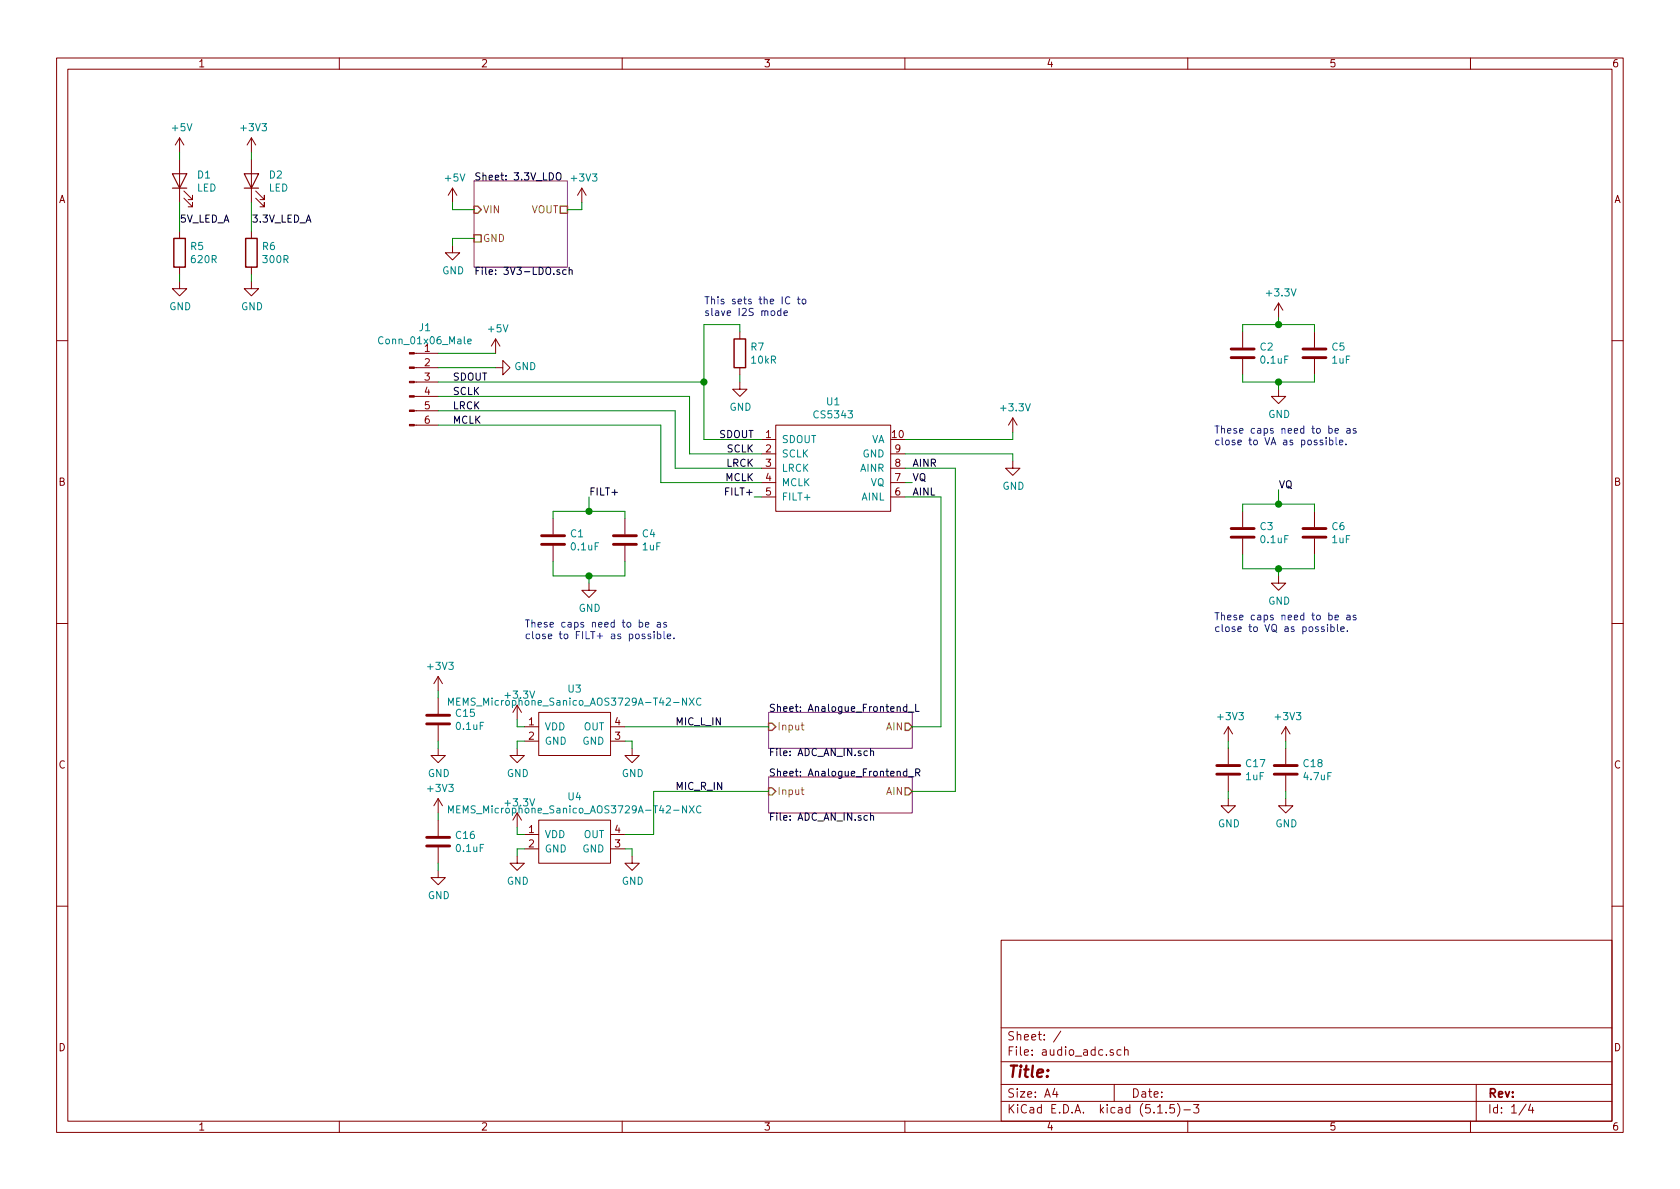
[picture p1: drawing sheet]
EESchema Schematic File Version 4
EELAYER 30 0
EELAYER END
$Descr A4 11693 8268
encoding utf-8
Sheet 1 4
Title ""
Date ""
Rev ""
Comp ""
Comment1 ""
Comment2 ""
Comment3 ""
Comment4 ""
$EndDescr
$Comp
L adc:CS5343 U1
U 1 1
P 5800 3250
F 0 "U1" H 5800 3715 50  0000 C CNN
F 1 "CS5343" H 5800 3624 50  0000 C CNN
F 2 "Package_SO:TSSOP-10_3x3mm_P0.5mm" H 5800 3250 50  0001 C CNN
F 3 "https://datasheet.lcsc.com/szlcsc/1811081623_Cirrus-Logic-CS5343-CZZR_C323607.pdf" H 5800 3250 50  0001 C CNN
F 4 "CS5343-CZZR" H 5800 3250 50  0001 C CNN "Mfr Part #"
F 5 "LCSC" H 5800 3250 50  0001 C CNN "Supplier"
F 6 "C323607" H 5800 3250 50  0001 C CNN "Supplier Part #"
	1    5800 3250
	1    0    0    -1  
$EndComp
$Comp
L Device:C C3
U 1 1
P 8650 3700
F 0 "C3" H 8765 3746 50  0000 L CNN
F 1 "0.1uF" H 8765 3655 50  0000 L CNN
F 2 "Capacitor_SMD:C_0603_1608Metric" H 8688 3550 50  0001 C CNN
F 3 "~" H 8650 3700 50  0001 C CNN
	1    8650 3700
	1    0    0    -1  
$EndComp
$Comp
L Device:C C6
U 1 1
P 9150 3700
F 0 "C6" H 9265 3746 50  0000 L CNN
F 1 "1uF" H 9265 3655 50  0000 L CNN
F 2 "Capacitor_SMD:C_0603_1608Metric" H 9188 3550 50  0001 C CNN
F 3 "~" H 9150 3700 50  0001 C CNN
	1    9150 3700
	1    0    0    -1  
$EndComp
Wire Wire Line
	8650 3500 8650 3550
$Comp
L power:GND #PWR020
U 1 1
P 8900 4000
F 0 "#PWR020" H 8900 3750 50  0001 C CNN
F 1 "GND" H 8905 3827 50  0000 C CNN
F 2 "" H 8900 4000 50  0001 C CNN
F 3 "" H 8900 4000 50  0001 C CNN
	1    8900 4000
	1    0    0    -1  
$EndComp
Wire Wire Line
	9150 3550 9150 3500
Wire Wire Line
	8650 3500 8900 3500
Wire Wire Line
	8650 3850 8650 3950
Wire Wire Line
	8650 3950 8900 3950
Wire Wire Line
	9150 3950 9150 3850
Wire Wire Line
	8900 3950 8900 4000
Connection ~ 8900 3950
Wire Wire Line
	8900 3950 9150 3950
$Comp
L power:+3.3V #PWR018
U 1 1
P 8900 2200
F 0 "#PWR018" H 8900 2050 50  0001 C CNN
F 1 "+3.3V" H 8915 2373 50  0000 C CNN
F 2 "" H 8900 2200 50  0001 C CNN
F 3 "" H 8900 2200 50  0001 C CNN
	1    8900 2200
	1    0    0    -1  
$EndComp
$Comp
L Device:C C5
U 1 1
P 9150 2450
F 0 "C5" H 9265 2496 50  0000 L CNN
F 1 "1uF" H 9265 2405 50  0000 L CNN
F 2 "Capacitor_SMD:C_0603_1608Metric" H 9188 2300 50  0001 C CNN
F 3 "~" H 9150 2450 50  0001 C CNN
	1    9150 2450
	1    0    0    -1  
$EndComp
$Comp
L Device:C C2
U 1 1
P 8650 2450
F 0 "C2" H 8765 2496 50  0000 L CNN
F 1 "0.1uF" H 8765 2405 50  0000 L CNN
F 2 "Capacitor_SMD:C_0603_1608Metric" H 8688 2300 50  0001 C CNN
F 3 "~" H 8650 2450 50  0001 C CNN
	1    8650 2450
	1    0    0    -1  
$EndComp
$Comp
L power:GND #PWR019
U 1 1
P 8900 2700
F 0 "#PWR019" H 8900 2450 50  0001 C CNN
F 1 "GND" H 8905 2527 50  0000 C CNN
F 2 "" H 8900 2700 50  0001 C CNN
F 3 "" H 8900 2700 50  0001 C CNN
	1    8900 2700
	1    0    0    -1  
$EndComp
Wire Wire Line
	8650 2600 8650 2650
Wire Wire Line
	8650 2650 8900 2650
Wire Wire Line
	9150 2650 9150 2600
Wire Wire Line
	8900 2650 8900 2700
Connection ~ 8900 2650
Wire Wire Line
	8900 2650 9150 2650
Wire Wire Line
	9150 2300 9150 2250
Wire Wire Line
	8650 2300 8650 2250
Wire Wire Line
	8650 2250 8900 2250
Wire Wire Line
	8900 2250 8900 2200
Connection ~ 8900 2250
Wire Wire Line
	8900 2250 9150 2250
$Comp
L power:+3.3V #PWR016
U 1 1
P 7050 3000
F 0 "#PWR016" H 7050 2850 50  0001 C CNN
F 1 "+3.3V" H 7065 3173 50  0000 C CNN
F 2 "" H 7050 3000 50  0001 C CNN
F 3 "" H 7050 3000 50  0001 C CNN
	1    7050 3000
	1    0    0    -1  
$EndComp
$Comp
L power:GND #PWR017
U 1 1
P 7050 3200
F 0 "#PWR017" H 7050 2950 50  0001 C CNN
F 1 "GND" H 7055 3027 50  0000 C CNN
F 2 "" H 7050 3200 50  0001 C CNN
F 3 "" H 7050 3200 50  0001 C CNN
	1    7050 3200
	1    0    0    -1  
$EndComp
Text Notes 8450 3100 0    50   ~ 0
These caps need to be as\nclose to VA as possible.
Wire Wire Line
	7050 3050 7050 3000
Wire Wire Line
	6300 3050 7050 3050
Wire Wire Line
	7050 3150 7050 3200
Wire Wire Line
	6300 3150 7050 3150
Text Label 6350 3350 0    50   ~ 0
VQ
Text Label 8900 3400 0    50   ~ 0
VQ
Wire Wire Line
	8900 3400 8900 3500
Connection ~ 8900 3500
Wire Wire Line
	8900 3500 9150 3500
Text Notes 8450 4400 0    50   ~ 0
These caps need to be as\nclose to VQ as possible.
$Comp
L Device:C C1
U 1 1
P 3850 3750
F 0 "C1" H 3965 3796 50  0000 L CNN
F 1 "0.1uF" H 3965 3705 50  0000 L CNN
F 2 "Capacitor_SMD:C_0603_1608Metric" H 3888 3600 50  0001 C CNN
F 3 "~" H 3850 3750 50  0001 C CNN
	1    3850 3750
	1    0    0    -1  
$EndComp
$Comp
L Device:C C4
U 1 1
P 4350 3750
F 0 "C4" H 4465 3796 50  0000 L CNN
F 1 "1uF" H 4465 3705 50  0000 L CNN
F 2 "Capacitor_SMD:C_0603_1608Metric" H 4388 3600 50  0001 C CNN
F 3 "~" H 4350 3750 50  0001 C CNN
	1    4350 3750
	1    0    0    -1  
$EndComp
Wire Wire Line
	3850 3550 3850 3600
$Comp
L power:GND #PWR010
U 1 1
P 4100 4050
F 0 "#PWR010" H 4100 3800 50  0001 C CNN
F 1 "GND" H 4105 3877 50  0000 C CNN
F 2 "" H 4100 4050 50  0001 C CNN
F 3 "" H 4100 4050 50  0001 C CNN
	1    4100 4050
	1    0    0    -1  
$EndComp
Wire Wire Line
	4350 3600 4350 3550
Wire Wire Line
	3850 3550 4100 3550
Wire Wire Line
	3850 3900 3850 4000
Wire Wire Line
	3850 4000 4100 4000
Wire Wire Line
	4350 4000 4350 3900
Wire Wire Line
	4100 4000 4100 4050
Connection ~ 4100 4000
Wire Wire Line
	4100 4000 4350 4000
Text Label 4100 3450 0    50   ~ 0
FILT+
Wire Wire Line
	4100 3450 4100 3550
Connection ~ 4100 3550
Wire Wire Line
	4100 3550 4350 3550
Text Label 5250 3450 2    50   ~ 0
FILT+
Wire Wire Line
	5250 3450 5300 3450
Wire Wire Line
	6300 3350 6350 3350
Text Notes 3650 4450 0    50   ~ 0
These caps need to be as\nclose to FILT+ as possible.
Text Label 5250 3050 2    50   ~ 0
SDOUT
Text Label 5250 3150 2    50   ~ 0
SCLK
Text Label 5250 3250 2    50   ~ 0
LRCK
Text Label 5250 3350 2    50   ~ 0
MCLK
Text Label 3150 2650 0    50   ~ 0
SDOUT
Text Label 3150 2750 0    50   ~ 0
SCLK
Text Label 3150 2850 0    50   ~ 0
LRCK
Text Label 3150 2950 0    50   ~ 0
MCLK
$Comp
L power:+5V #PWR07
U 1 1
P 3450 2450
F 0 "#PWR07" H 3450 2300 50  0001 C CNN
F 1 "+5V" H 3465 2623 50  0000 C CNN
F 2 "" H 3450 2450 50  0001 C CNN
F 3 "" H 3450 2450 50  0001 C CNN
	1    3450 2450
	1    0    0    -1  
$EndComp
$Comp
L power:GND #PWR08
U 1 1
P 3450 2550
F 0 "#PWR08" H 3450 2300 50  0001 C CNN
F 1 "GND" V 3455 2422 50  0000 R CNN
F 2 "" H 3450 2550 50  0001 C CNN
F 3 "" H 3450 2550 50  0001 C CNN
	1    3450 2550
	0    -1   -1   0   
$EndComp
Wire Wire Line
	4900 3050 4900 2650
Wire Wire Line
	4900 3050 5300 3050
Wire Wire Line
	4800 3150 4800 2750
Wire Wire Line
	4700 2850 4700 3250
Wire Wire Line
	4700 3250 5300 3250
Wire Wire Line
	4800 3150 5300 3150
Wire Wire Line
	4600 3350 4600 2950
Wire Wire Line
	4600 3350 5300 3350
Connection ~ 4900 2650
$Comp
L Device:R R7
U 1 1
P 5150 2450
F 0 "R7" H 5220 2496 50  0000 L CNN
F 1 "10kR" H 5220 2405 50  0000 L CNN
F 2 "Resistor_SMD:R_0603_1608Metric" V 5080 2450 50  0001 C CNN
F 3 "~" H 5150 2450 50  0001 C CNN
	1    5150 2450
	1    0    0    -1  
$EndComp
$Comp
L power:GND #PWR015
U 1 1
P 5150 2650
F 0 "#PWR015" H 5150 2400 50  0001 C CNN
F 1 "GND" H 5155 2477 50  0000 C CNN
F 2 "" H 5150 2650 50  0001 C CNN
F 3 "" H 5150 2650 50  0001 C CNN
	1    5150 2650
	1    0    0    -1  
$EndComp
Wire Wire Line
	4900 2250 5150 2250
Wire Wire Line
	5150 2250 5150 2300
Wire Wire Line
	4900 2250 4900 2650
Wire Wire Line
	5150 2600 5150 2650
Text Notes 4900 2200 0    50   ~ 0
This sets the IC to\nslave I2S mode
$Comp
L Connector:Conn_01x06_Male J1
U 1 1
P 2850 2650
F 0 "J1" H 2958 3031 50  0000 C CNN
F 1 "Conn_01x06_Male" H 2958 2940 50  0000 C CNN
F 2 "Connector_PinHeader_2.54mm:PinHeader_1x06_P2.54mm_Vertical" H 2850 2650 50  0001 C CNN
F 3 "~" H 2850 2650 50  0001 C CNN
	1    2850 2650
	1    0    0    -1  
$EndComp
Wire Wire Line
	3050 2650 4900 2650
Wire Wire Line
	3050 2750 4800 2750
Wire Wire Line
	3050 2850 4700 2850
Wire Wire Line
	3050 2950 4600 2950
Wire Wire Line
	3450 2450 3050 2450
Wire Wire Line
	3450 2550 3050 2550
Text Label 6350 3250 0    50   ~ 0
AINR
Text Label 6350 3450 0    50   ~ 0
AINL
$Sheet
S 5350 5400 1000 250 
U 5EFD3570
F0 "Analogue_Frontend_R" 50
F1 "ADC_AN_IN.sch" 50
F2 "Input" I L 5350 5500 50 
F3 "AIN" O R 6350 5500 50 
$EndSheet
$Sheet
S 5350 4950 1000 250 
U 5EFE2DBB
F0 "Analogue_Frontend_L" 50
F1 "ADC_AN_IN.sch" 50
F2 "Input" I L 5350 5050 50 
F3 "AIN" O R 6350 5050 50 
$EndSheet
Wire Wire Line
	6300 3450 6550 3450
Wire Wire Line
	6300 3250 6650 3250
Wire Wire Line
	6350 5050 6550 5050
Wire Wire Line
	6550 3450 6550 5050
Wire Wire Line
	6350 5500 6650 5500
Wire Wire Line
	6650 3250 6650 5500
$Sheet
S 3300 1250 650  600 
U 5EFF9A4F
F0 "3.3V_LDO" 50
F1 "3V3-LDO.sch" 50
F2 "VIN" I L 3300 1450 50 
F3 "VOUT" U R 3950 1450 50 
F4 "GND" U L 3300 1650 50 
$EndSheet
$Comp
L power:GND #PWR06
U 1 1
P 3150 1700
F 0 "#PWR06" H 3150 1450 50  0001 C CNN
F 1 "GND" H 3155 1527 50  0000 C CNN
F 2 "" H 3150 1700 50  0001 C CNN
F 3 "" H 3150 1700 50  0001 C CNN
	1    3150 1700
	1    0    0    -1  
$EndComp
Wire Wire Line
	3150 1700 3150 1650
$Comp
L power:+5V #PWR05
U 1 1
P 3150 1400
F 0 "#PWR05" H 3150 1250 50  0001 C CNN
F 1 "+5V" H 3165 1573 50  0000 C CNN
F 2 "" H 3150 1400 50  0001 C CNN
F 3 "" H 3150 1400 50  0001 C CNN
	1    3150 1400
	1    0    0    -1  
$EndComp
Wire Wire Line
	3150 1400 3150 1450
$Comp
L power:+3V3 #PWR09
U 1 1
P 4050 1400
F 0 "#PWR09" H 4050 1250 50  0001 C CNN
F 1 "+3V3" H 4065 1573 50  0000 C CNN
F 2 "" H 4050 1400 50  0001 C CNN
F 3 "" H 4050 1400 50  0001 C CNN
	1    4050 1400
	1    0    0    -1  
$EndComp
Wire Wire Line
	4050 1400 4050 1450
Wire Wire Line
	4050 1450 3950 1450
Wire Wire Line
	3150 1650 3300 1650
Wire Wire Line
	3150 1450 3300 1450
Text Label 4700 5050 0    50   ~ 0
MIC_L_IN
Text Label 4700 5500 0    50   ~ 0
MIC_R_IN
$Comp
L Device:LED D1
U 1 1
P 1250 1250
F 0 "D1" V 1289 1132 50  0000 R CNN
F 1 "LED" V 1198 1132 50  0000 R CNN
F 2 "LED_SMD:LED_0603_1608Metric" H 1250 1250 50  0001 C CNN
F 3 "~" H 1250 1250 50  0001 C CNN
	1    1250 1250
	0    -1   -1   0   
$EndComp
$Comp
L Device:R R5
U 1 1
P 1250 1750
F 0 "R5" H 1320 1796 50  0000 L CNN
F 1 "620R" H 1320 1705 50  0000 L CNN
F 2 "Resistor_SMD:R_0603_1608Metric" V 1180 1750 50  0001 C CNN
F 3 "~" H 1250 1750 50  0001 C CNN
	1    1250 1750
	1    0    0    -1  
$EndComp
$Comp
L power:GND #PWR02
U 1 1
P 1250 1950
F 0 "#PWR02" H 1250 1700 50  0001 C CNN
F 1 "GND" H 1255 1777 50  0000 C CNN
F 2 "" H 1250 1950 50  0001 C CNN
F 3 "" H 1250 1950 50  0001 C CNN
	1    1250 1950
	1    0    0    -1  
$EndComp
Wire Wire Line
	1250 1950 1250 1900
$Comp
L power:+5V #PWR01
U 1 1
P 1250 1050
F 0 "#PWR01" H 1250 900 50  0001 C CNN
F 1 "+5V" H 1265 1223 50  0000 C CNN
F 2 "" H 1250 1050 50  0001 C CNN
F 3 "" H 1250 1050 50  0001 C CNN
	1    1250 1050
	1    0    0    -1  
$EndComp
Wire Wire Line
	1250 1050 1250 1100
Wire Wire Line
	1250 1600 1250 1400
Text Label 1250 1550 0    50   ~ 0
5V_LED_A
$Comp
L Device:LED D2
U 1 1
P 1750 1250
F 0 "D2" V 1789 1132 50  0000 R CNN
F 1 "LED" V 1698 1132 50  0000 R CNN
F 2 "LED_SMD:LED_0603_1608Metric" H 1750 1250 50  0001 C CNN
F 3 "~" H 1750 1250 50  0001 C CNN
	1    1750 1250
	0    -1   -1   0   
$EndComp
$Comp
L Device:R R6
U 1 1
P 1750 1750
F 0 "R6" H 1820 1796 50  0000 L CNN
F 1 "300R" H 1820 1705 50  0000 L CNN
F 2 "Resistor_SMD:R_0603_1608Metric" V 1680 1750 50  0001 C CNN
F 3 "~" H 1750 1750 50  0001 C CNN
	1    1750 1750
	1    0    0    -1  
$EndComp
$Comp
L power:GND #PWR04
U 1 1
P 1750 1950
F 0 "#PWR04" H 1750 1700 50  0001 C CNN
F 1 "GND" H 1755 1777 50  0000 C CNN
F 2 "" H 1750 1950 50  0001 C CNN
F 3 "" H 1750 1950 50  0001 C CNN
	1    1750 1950
	1    0    0    -1  
$EndComp
Wire Wire Line
	1750 1950 1750 1900
Wire Wire Line
	1750 1050 1750 1100
Wire Wire Line
	1750 1600 1750 1400
Text Label 1750 1550 0    50   ~ 0
3.3V_LED_A
$Comp
L power:+3V3 #PWR03
U 1 1
P 1750 1050
F 0 "#PWR03" H 1750 900 50  0001 C CNN
F 1 "+3V3" H 1765 1223 50  0000 C CNN
F 2 "" H 1750 1050 50  0001 C CNN
F 3 "" H 1750 1050 50  0001 C CNN
	1    1750 1050
	1    0    0    -1  
$EndComp
$Comp
L Chinesium:MEMS_Microphone_Sanico_AOS3729A-T42-NXC U3
U 1 1
P 4000 5100
F 0 "U3" H 4000 5415 50  0000 C CNN
F 1 "MEMS_Microphone_Sanico_AOS3729A-T42-NXC" H 4000 5324 50  0000 C CNN
F 2 "chinesium:MEMS_Microphone_Sanico_AOS3729A-T42-NXC" H 4000 5100 50  0001 C CNN
F 3 "" H 4000 5100 50  0001 C CNN
	1    4000 5100
	1    0    0    -1  
$EndComp
$Comp
L power:GND #PWR0101
U 1 1
P 4400 5200
F 0 "#PWR0101" H 4400 4950 50  0001 C CNN
F 1 "GND" H 4405 5027 50  0000 C CNN
F 2 "" H 4400 5200 50  0001 C CNN
F 3 "" H 4400 5200 50  0001 C CNN
	1    4400 5200
	1    0    0    -1  
$EndComp
Wire Wire Line
	4400 5200 4400 5150
Wire Wire Line
	4400 5150 4350 5150
$Comp
L power:GND #PWR0102
U 1 1
P 3600 5200
F 0 "#PWR0102" H 3600 4950 50  0001 C CNN
F 1 "GND" H 3605 5027 50  0000 C CNN
F 2 "" H 3600 5200 50  0001 C CNN
F 3 "" H 3600 5200 50  0001 C CNN
	1    3600 5200
	1    0    0    -1  
$EndComp
Wire Wire Line
	3600 5200 3600 5150
Wire Wire Line
	3600 5150 3650 5150
$Comp
L power:+3.3V #PWR0103
U 1 1
P 3600 5000
F 0 "#PWR0103" H 3600 4850 50  0001 C CNN
F 1 "+3.3V" H 3615 5173 50  0000 C CNN
F 2 "" H 3600 5000 50  0001 C CNN
F 3 "" H 3600 5000 50  0001 C CNN
	1    3600 5000
	1    0    0    -1  
$EndComp
Wire Wire Line
	3600 5000 3600 5050
Wire Wire Line
	3600 5050 3650 5050
Wire Wire Line
	4350 5050 5350 5050
$Comp
L Chinesium:MEMS_Microphone_Sanico_AOS3729A-T42-NXC U4
U 1 1
P 4000 5850
F 0 "U4" H 4000 6165 50  0000 C CNN
F 1 "MEMS_Microphone_Sanico_AOS3729A-T42-NXC" H 4000 6074 50  0000 C CNN
F 2 "chinesium:MEMS_Microphone_Sanico_AOS3729A-T42-NXC" H 4000 5850 50  0001 C CNN
F 3 "" H 4000 5850 50  0001 C CNN
	1    4000 5850
	1    0    0    -1  
$EndComp
$Comp
L power:GND #PWR0104
U 1 1
P 4400 5950
F 0 "#PWR0104" H 4400 5700 50  0001 C CNN
F 1 "GND" H 4405 5777 50  0000 C CNN
F 2 "" H 4400 5950 50  0001 C CNN
F 3 "" H 4400 5950 50  0001 C CNN
	1    4400 5950
	1    0    0    -1  
$EndComp
$Comp
L power:GND #PWR0105
U 1 1
P 3600 5950
F 0 "#PWR0105" H 3600 5700 50  0001 C CNN
F 1 "GND" H 3605 5777 50  0000 C CNN
F 2 "" H 3600 5950 50  0001 C CNN
F 3 "" H 3600 5950 50  0001 C CNN
	1    3600 5950
	1    0    0    -1  
$EndComp
$Comp
L power:+3.3V #PWR0106
U 1 1
P 3600 5750
F 0 "#PWR0106" H 3600 5600 50  0001 C CNN
F 1 "+3.3V" H 3615 5923 50  0000 C CNN
F 2 "" H 3600 5750 50  0001 C CNN
F 3 "" H 3600 5750 50  0001 C CNN
	1    3600 5750
	1    0    0    -1  
$EndComp
Wire Wire Line
	3600 5750 3600 5800
Wire Wire Line
	3600 5800 3650 5800
Wire Wire Line
	3650 5900 3600 5900
Wire Wire Line
	3600 5900 3600 5950
Wire Wire Line
	4350 5900 4400 5900
Wire Wire Line
	4400 5900 4400 5950
Wire Wire Line
	4350 5800 4550 5800
Wire Wire Line
	4550 5800 4550 5500
Wire Wire Line
	4550 5500 5350 5500
$Comp
L Device:C C16
U 1 1
P 3050 5850
F 0 "C16" H 3165 5896 50  0000 L CNN
F 1 "0.1uF" H 3165 5805 50  0000 L CNN
F 2 "Capacitor_SMD:C_0603_1608Metric" H 3088 5700 50  0001 C CNN
F 3 "~" H 3050 5850 50  0001 C CNN
	1    3050 5850
	1    0    0    -1  
$EndComp
$Comp
L power:+3V3 #PWR0107
U 1 1
P 3050 5650
F 0 "#PWR0107" H 3050 5500 50  0001 C CNN
F 1 "+3V3" H 3065 5823 50  0000 C CNN
F 2 "" H 3050 5650 50  0001 C CNN
F 3 "" H 3050 5650 50  0001 C CNN
	1    3050 5650
	1    0    0    -1  
$EndComp
$Comp
L power:GND #PWR0108
U 1 1
P 3050 6050
F 0 "#PWR0108" H 3050 5800 50  0001 C CNN
F 1 "GND" H 3055 5877 50  0000 C CNN
F 2 "" H 3050 6050 50  0001 C CNN
F 3 "" H 3050 6050 50  0001 C CNN
	1    3050 6050
	1    0    0    -1  
$EndComp
Wire Wire Line
	3050 6050 3050 6000
Wire Wire Line
	3050 5700 3050 5650
$Comp
L Device:C C15
U 1 1
P 3050 5000
F 0 "C15" H 3165 5046 50  0000 L CNN
F 1 "0.1uF" H 3165 4955 50  0000 L CNN
F 2 "Capacitor_SMD:C_0603_1608Metric" H 3088 4850 50  0001 C CNN
F 3 "~" H 3050 5000 50  0001 C CNN
	1    3050 5000
	1    0    0    -1  
$EndComp
$Comp
L power:+3V3 #PWR0109
U 1 1
P 3050 4800
F 0 "#PWR0109" H 3050 4650 50  0001 C CNN
F 1 "+3V3" H 3065 4973 50  0000 C CNN
F 2 "" H 3050 4800 50  0001 C CNN
F 3 "" H 3050 4800 50  0001 C CNN
	1    3050 4800
	1    0    0    -1  
$EndComp
$Comp
L power:GND #PWR0110
U 1 1
P 3050 5200
F 0 "#PWR0110" H 3050 4950 50  0001 C CNN
F 1 "GND" H 3055 5027 50  0000 C CNN
F 2 "" H 3050 5200 50  0001 C CNN
F 3 "" H 3050 5200 50  0001 C CNN
	1    3050 5200
	1    0    0    -1  
$EndComp
Wire Wire Line
	3050 5200 3050 5150
Wire Wire Line
	3050 4850 3050 4800
$Comp
L Device:C C18
U 1 1
P 8950 5350
F 0 "C18" H 9065 5396 50  0000 L CNN
F 1 "4.7uF" H 9065 5305 50  0000 L CNN
F 2 "Capacitor_SMD:C_0603_1608Metric" H 8988 5200 50  0001 C CNN
F 3 "~" H 8950 5350 50  0001 C CNN
	1    8950 5350
	1    0    0    -1  
$EndComp
$Comp
L Device:C C17
U 1 1
P 8550 5350
F 0 "C17" H 8665 5396 50  0000 L CNN
F 1 "1uF" H 8665 5305 50  0000 L CNN
F 2 "Capacitor_SMD:C_0603_1608Metric" H 8588 5200 50  0001 C CNN
F 3 "~" H 8550 5350 50  0001 C CNN
	1    8550 5350
	1    0    0    -1  
$EndComp
$Comp
L power:GND #PWR012
U 1 1
P 8550 5550
F 0 "#PWR012" H 8550 5300 50  0001 C CNN
F 1 "GND" H 8555 5377 50  0000 C CNN
F 2 "" H 8550 5550 50  0001 C CNN
F 3 "" H 8550 5550 50  0001 C CNN
	1    8550 5550
	1    0    0    -1  
$EndComp
$Comp
L power:GND #PWR014
U 1 1
P 8950 5550
F 0 "#PWR014" H 8950 5300 50  0001 C CNN
F 1 "GND" H 8955 5377 50  0000 C CNN
F 2 "" H 8950 5550 50  0001 C CNN
F 3 "" H 8950 5550 50  0001 C CNN
	1    8950 5550
	1    0    0    -1  
$EndComp
Wire Wire Line
	8950 5550 8950 5500
Wire Wire Line
	8550 5550 8550 5500
$Comp
L power:+3V3 #PWR011
U 1 1
P 8550 5150
F 0 "#PWR011" H 8550 5000 50  0001 C CNN
F 1 "+3V3" H 8565 5323 50  0000 C CNN
F 2 "" H 8550 5150 50  0001 C CNN
F 3 "" H 8550 5150 50  0001 C CNN
	1    8550 5150
	1    0    0    -1  
$EndComp
Wire Wire Line
	8550 5150 8550 5200
$Comp
L power:+3V3 #PWR013
U 1 1
P 8950 5150
F 0 "#PWR013" H 8950 5000 50  0001 C CNN
F 1 "+3V3" H 8965 5323 50  0000 C CNN
F 2 "" H 8950 5150 50  0001 C CNN
F 3 "" H 8950 5150 50  0001 C CNN
	1    8950 5150
	1    0    0    -1  
$EndComp
Wire Wire Line
	8950 5150 8950 5200
$EndSCHEMATC
